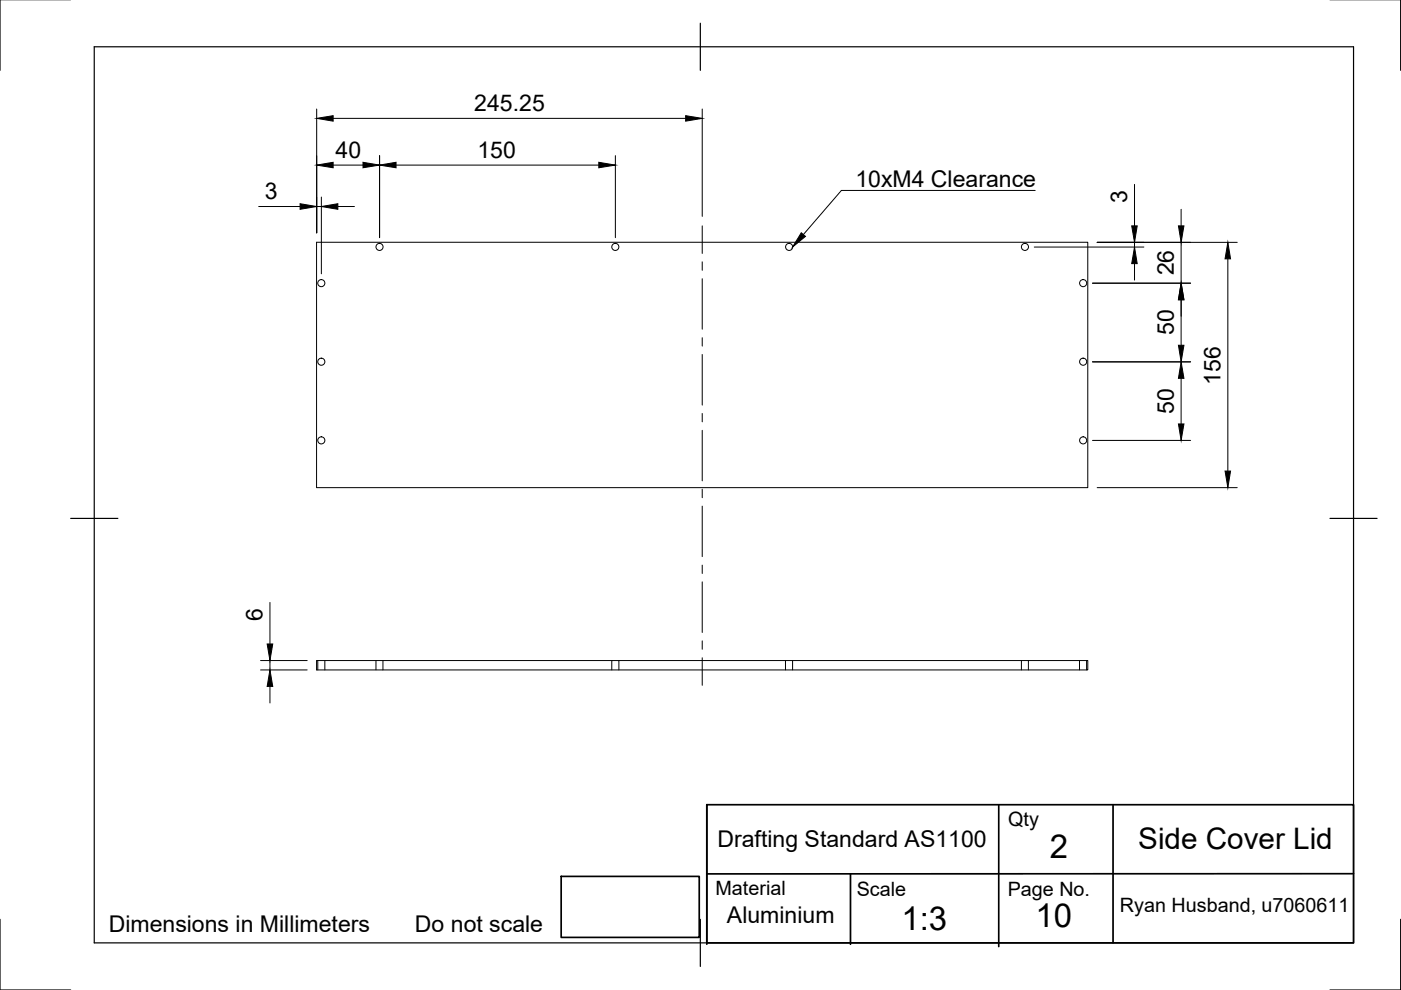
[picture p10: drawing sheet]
<svg xmlns="http://www.w3.org/2000/svg" width="297mm" height="210mm" viewBox="0 0 297 210" stroke-linecap="round" stroke-linejoin="round" font-family="sans-serif">
<!-- layer: Visible -->
<g fill="none" stroke="#000" stroke-width=".21">
<path d="M67.1 51.4h163.5v52h-163.5zM67.1 140.1h163.5v1.9h-163.5z"/>
<circle cx="80.5" cy="52.3" r=".75"/>
<circle cx="130.5" cy="52.3" r=".75"/>
<circle cx="167.3" cy="52.3" r=".75"/>
<circle cx="217.3" cy="52.3" r=".75"/>
<circle cx="68.1" cy="60" r=".75"/>
<circle cx="68.1" cy="76.7" r=".75"/>
<circle cx="229.6" cy="76.7" r=".75"/>
<circle cx="229.6" cy="60" r=".75"/>
<circle cx="68.1" cy="93.4" r=".75"/>
<circle cx="229.6" cy="93.4" r=".75"/>
</g>
<!-- layer: Hidden -->
<path d="M67.4 140.1v1.9M68.9 140.1v1.9M79.7 140.1v1.9M81.2 140.1v1.9M129.7 140.1v1.9M131.2 140.1v1.9M166.5 140.1v1.9M168 140.1v1.9M216.6 140.1v1.9M218 140.1v1.9M228.9 140.1v1.9M230.4 140.1v1.9" fill="none" stroke="#000" stroke-width=".21"/>
<!-- layer: Border -->
<path d="M0 -.1v15M297 -.1v15M20 9.9h267v190h-267zM148.5 4.9v10M15 109.9h10M282 109.9h10M0 194.9v15h15M148.5 194.9v10M297 194.9v15h-15" fill="none" stroke="#000" stroke-width=".25"/>
<!-- layer: TitleBlock -->
<path d="M149.9 170.6h137.1v29.3h-137.1zM149.9 170.6v29.6M211.8 170.8v29.9M236 170.6v29.3M119 185.8h29.3v12.9h-29.3zM180.3 185.3v14.9M287 185.2l-137.1 .1" fill="none" stroke="#000" stroke-width=".36"/>
<!-- layer: Center Lines -->
<g fill="none" stroke="#000" stroke-width=".21">
<path d="M148.9 47.9v5.8M148.9 55.5v1.8M148.9 59.1v10.7M148.9 71.6v1.8M148.9 75.2v10.7M148.9 87.7v1.7M148.9 91.2v10.8M148.9 103.7v1.8M148.9 107.3v10.7M148.9 119.8v1.8M148.9 123.4v10.7M148.9 135.9v1.8"/>
<path d="M148.9 139.5v5.8"/>
</g>
<!-- layer: Annotations -->
<path d="M169.9 49.4l.9 .7-2.8 2.3z" fill="#000" stroke="#000" stroke-width=".21"/>
<path d="M219.5 40.4h-41.1l-8.1 9.3" fill="none" stroke="#000" stroke-width=".21"/>
<!-- layer: Dimensions -->
<g fill="none" stroke="#000" stroke-width=".21">
<path d="M67.1 23.1v26.3M70.6 35h6.4M70.6 25.1h74.8M80.5 33v17.4M84 35h43M130.5 33v17.4M148.9 23.1v22.8M240.5 39.1v8.8M54.8 43.8h8.8M67.1 43.8h1M68.1 41.8v16.3M71.6 43.8h3.5"/>
<path d="M219.3 52.4h23.2M232.6 51.4h29.7M240.5 51.4v1M240.5 55.9v3.5M250.4 44.4v3.5M250.4 51.4v8.6M260.3 54.9v45M231.6 60h20.8M231.6 76.7h20.8M250.4 63.6v9.6M231.6 93.4h20.8M250.4 80.2v9.7"/>
<path d="M232.6 103.4h29.7M57.2 127.7v8.8M55.2 142h9.9M55.2 140.1h9.9M57.2 140.1v1.9M57.2 145.5v3.5"/>
</g>
<g fill="#000" stroke="#000" stroke-width=".21">
<path d="M67.1 35l3.5-.6v1.2zM67.1 25.1l3.5-.6v1.2zM77 34.4l3.5 .6-3.5 .6zM80.5 35l3.5-.6v1.2zM127 34.4l3.5 .6-3.5 .6zM145.4 24.5l3.5 .6-3.5 .6zM63.6 43.2l3.5 .6-3.5 .6zM68.1 43.8l3.5-.6v1.2zM240.5 52.4l.6 3.5h-1.2zM239.9 47.9h1.2l-.6 3.5zM249.9 47.9h1.1l-.6 3.5zM260.3 51.4l.6 3.5h-1.2z"/>
<path d="M250.4 60l.6 3.6h-1.1zM249.9 73.2h1.1l-.6 3.5zM250.4 76.7l.6 3.5h-1.1zM249.9 89.9h1.1l-.6 3.5zM259.7 99.9h1.2l-.6 3.5zM56.6 136.5h1.2l-.6 3.6zM57.2 142l.6 3.5h-1.2z"/>
</g>
<g font-size="7">
<text x="222.6" y="181.8">2</text>
<text x="191.1" y="197.2">1:3</text>
<text x="219.5" y="196.4">10</text>
</g>
<text font-size="6.3" x="241.3" y="179.9">Side Cover Lid</text>
<g font-size="4.9">
<text x="100.6" y="23.5">245.25</text>
<text x="71.2" y="33.4">40</text>
<text x="101.2" y="33.4">150</text>
<text x="181.4" y="39.7">10xM4 Clearance</text>
<text x="56.1" y="42.2">3</text>
<text x="239" y="43.1" transform="rotate(-90 239 43.1)">3</text>
<text x="248.9" y="58.4" transform="rotate(-90 248.9 58.4)">26</text>
<text x="248.9" y="71.1" transform="rotate(-90 248.9 71.1)">50</text>
<text x="258.8" y="81.6" transform="rotate(-90 258.8 81.6)">156</text>
<text x="248.9" y="87.7" transform="rotate(-90 248.9 87.7)">50</text>
<text x="55.7" y="131.7" transform="rotate(-90 55.7 131.7)">6</text>
<text x="152.1" y="179.5">Drafting Standard AS1100</text>
<text x="23.1" y="197.6">Dimensions in Millimeters</text>
<text x="88" y="197.6">Do not scale</text>
<text x="154.1" y="195.7">Aluminium</text>
</g>
<g font-size="4.2">
<text x="213.8" y="175.1">Qty</text>
<text x="151.7" y="189.9">Material</text>
<text x="181.6" y="189.9">Scale</text>
<text x="213.7" y="189.9">Page No.</text>
<text x="237.4" y="193.4">Ryan Husband, u7060611</text>
</g>
</svg>
